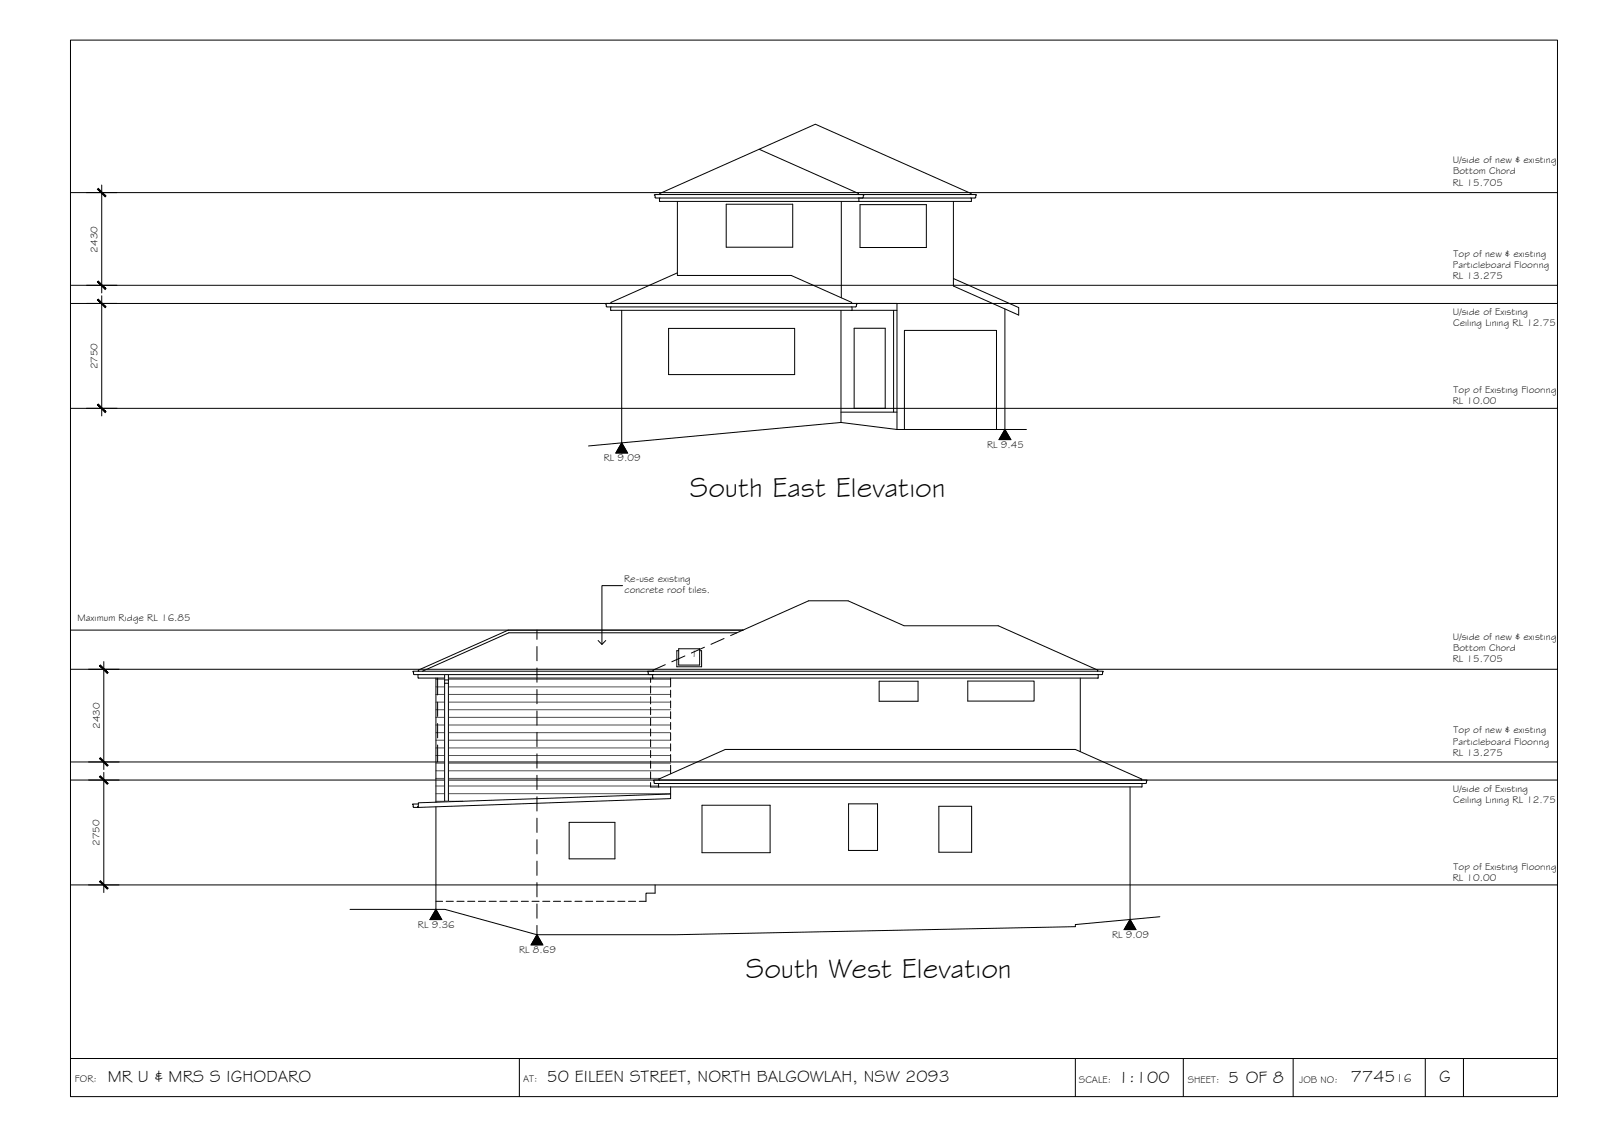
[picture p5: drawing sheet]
<svg xmlns="http://www.w3.org/2000/svg" width="420mm" height="297mm" viewBox="0 0 420 297" stroke-linecap="round" stroke-linejoin="round" font-family="sans-serif">
<!-- layer: HATCH -->
<g fill="none" stroke="#545454" stroke-width=".26">
<path d="M114.3 178.1h61.6M114.3 180.1h61.6M114.3 182.1h61.6M114.3 184.1h61.6M114.3 186.1h61.6M114.3 188.1h61.6M114.3 190.1h61.6M114.3 192.1h61.6M114.3 194.1h61.6M114.3 196.1h61.6M114.3 198.1h61.6M114.3 200.1h61.6"/>
<path d="M114.3 202.1h61.6M114.3 204.1h58.9M114.3 206.1h58.4M114.3 208.1h61.6M114.3 210.1h7.1"/>
</g>
<!-- layer: BORDER -->
<path d="M18.5 10.5h390v277h-390zM18.5 277.5h390M136.2 277.5v10M282 277.5v10M310.4 277.5v10M339.2 277.5v10M373.8 277.5v10M383.8 277.5v10" fill="none" stroke="#000" stroke-width=".26"/>
<!-- layer: CEILING-FLOOR LINES -->
<path d="M18.5 50.5h390M18.5 79.6h390M18.5 74.8h390M18.5 107.1h390M18.5 175.5h390M18.5 165.2h176.3M18.5 199.8h390M18.5 204.5h390M18.5 232h390" fill="none" stroke="#000" stroke-width=".26"/>
<!-- layer: DIMENSION -->
<path d="M22.7 50.5h8M26.7 48.5v28.3M22.7 79.6h8M22.7 74.8h8M26.7 77.5v31.5M22.7 107.1h8M23.2 175.5h8M27.2 173.5v28.3M23.2 199.8h8M23.2 204.5h8M27.2 202.5v31.5M23.2 232h8" fill="none" stroke="#000" stroke-width=".26"/>
<!-- layer: 0 -->
<g fill="#000" stroke="#000" stroke-width=".26">
<path d="M25.6 49.6l2 2 .2-.2zM25.6 49.6l.2-.2 2 2z"/>
<path d="M25.6 73.9l2.2 1.8-2-2zM25.6 73.9l2.2 1.8-.2 .2z"/>
<path d="M25.6 78.6l2 2.1 .2-.3zM25.6 78.6l.2-.2 2 2z"/>
<path d="M25.6 106.1l2.2 1.8-2-2zM25.6 106.1l2.2 1.8-.2 .3z"/>
<path d="M26.1 174.6l2 2 .2-.2zM26.3 174.3l2 2.1-2.2-1.8z"/>
<path d="M26.3 198.6l-.2 .3 2.2 1.8zM26.1 198.9l2.2 1.8-.2 .2z"/>
<path d="M26.1 203.6l2 2 .2-.2zM26.3 203.4l2 2-2.2-1.8z"/>
<path d="M26.3 230.9l-.2 .2 2.2 1.8zM26.1 231.1l2.2 1.8-.2 .2z"/>
</g>
<!-- layer: EXISTING -->
<g fill="none" stroke="#000" stroke-width=".26">
<path d="M199.1 39.1l26.1 11.6-.1 .3h1.5l-.2 .7M171.8 51.7l.2 .2M172 51.9h83.7M173 51.9v.9h81.8v-.9M173.2 51l-.2-.3 40.9-18.1 40.8 18.1-.1 .3M173.2 51h-1.6l.2 .7M173.2 51h81.4M177.7 52.8v19.4h29.8l15.9 7.1-.1 .3M190.5 53.5h17.4v11.3h-17.4zM220.6 52.8v25.3M225.3 51.9v.9M225.6 53.7h17.4v11.2h-17.4z"/>
<path d="M226.4 51.7l-.2 .2M250 52.8v22.2l17.2 7.6v-2l-17.2-7.6M254.6 51h1.5l-.2 .7M255.9 51.7l-.2 .2M160.4 79.6h-1.6l.2 .8 65.4 .1M160.4 79.6h62.9M177.7 71.5l-17.5 7.8 .2 .3M223.3 79.6h1.5l-.4 .8M224.5 79.6h10.8v33M160.2 80.5v.9h75.1M163.1 81.4v34.7M175.4 86.1h33v12.1h-33z"/>
<path d="M220.6 81.4v29.4M223.5 80.5v.9M224 86.1h8.2v21h-8.2zM234.4 81.4v26.6M263.6 81v31.6M220.6 108h14.7M237.2 112.6v-26h24.2v26M171.2 176.9v.9h116.8v-.9M171.4 176l-1.6 .1 .4 .8h118.8l.4-.8-1.6-.1M171.4 176h116.4M174.5 174.3l-3.3 1.4 .2 .3M175.9 177.8v2.2"/>
<path d="M179.6 172l-3.4 1.5M184.7 169.7l-3.4 1.5M189.9 167.4l-3.4 1.5M191.6 166.6l20.5-9.1h10.3l14.7 6.6h24.7l26.1 11.6-.1 .3M230.6 178.6h10.2v5.2h-10.2zM253.8 178.6h17.4v5.2h-17.4zM283.3 177.8v19.3M175.9 180.9v1.9M175.9 183.8v1.8M175.9 186.6v1.8M175.9 189.4v1.9M175.9 192.2v1.9"/>
<path d="M175.9 195v1.9M175.9 197.8v1.9M108.4 211.5l.2 .2h1.1M109.5 211.7h.1M109.7 210.8h-1.5l.2 .7M114.3 211.5v26.9M149.3 215.6h12v9.6h-12zM172.7 205.4v.9h126.8v-.9M172.9 204.5h-1.4l-.1 .2 .4 .7h128.7M172.9 204.5l-.1-.2 17.4-7.8h91.8l17.5 7.8-.2 .2M172.9 204.5h126.4M175.9 206.3v3.1l-66.2 2.3v-1.2l66.2-2.3"/>
<path d="M175.9 200.6v2.3M184.1 211.1h17.9v12.5h-17.9zM222.6 210.7h7.6v12.3h-7.6zM246.2 211.4h8.6v12h-8.6zM296.4 206.3v34.8M299.3 204.5h1.5l-.1 .7M300.7 205.2l-.2 .2"/>
</g>
<!-- layer: GRDLEV -->
<path d="M269.2 112.6h-33.9l-14.7-1.8-66.2 6.1M91.8 238.4h24.9l24.1 6.7h36.2l105-2.2v-.5l22.2-2.1" fill="none" stroke="#000" stroke-width=".26"/>
<!-- layer: 0.13 -->
<g fill="none" stroke="#000" stroke-width=".26">
<path d="M114.8 177.8v4.4M170.6 177.8v1.1M170.6 179.8v1.9M114.8 184.1v3.7M114.8 189.7v3.8M114.8 195.3v4.5M170.6 182.7v1.8M170.6 185.5v1.9M170.6 188.3v1.9M170.6 191.1v1.9M170.6 193.9v1.9M170.6 196.7v1.9"/>
<path d="M170.6 199.5v1.9M170.6 202.3v1.9M170.6 205.2v1.1h2.2M114.3 236.3h1.8M117 236.3h1.9M119.8 236.3h1.9M122.6 236.3h1.9M125.5 236.3h1.8M128.3 236.3h1.9M131.1 236.3h1.9M133.9 236.3h1.9M136.7 236.3h1.9"/>
<path d="M139.5 236.3h1.9M142.3 236.3h1.9M145.1 236.3h1.9M148 236.3h1.8M150.8 236.3h1.9M153.6 236.3h1.9M156.4 236.3h1.9M159.2 236.3h1.9M162 236.3h1.9M164.8 236.3h1.9M171.8 232v2.2h-2.4v2.1h-1.8"/>
</g>
<!-- layer: NEWWORK -->
<path d="M109.6 176.9v.9h61.8M114.3 177.8v32.5M171.4 176h-63.1l.4 .9h62.7M193.3 165.9h-59.9l-22.6 10.1M194.8 165.2h-61.5l-23.6 10.5 .1 .3" fill="none" stroke="#000" stroke-width=".26"/>
<!-- layer: WINDOWS -->
<path d="M178 170.1h5.5v4.3h-5.5zM178 170.6h-.5v4.2h6.5v-4.2h-.5" fill="none" stroke="#000" stroke-width=".26"/>
<!-- layer: MASK -->
<path d="M116.6 176.9l1 33.2v-33.2zM116.6 176.9l1 33.2h-1z" fill="#fff" stroke="#fff" stroke-width=".26"/>
<!-- layer: SERVICES -->
<path d="M116.6 176.9v33.2h1v-33.2M116.6 178.3h1M116.6 179.1h1" fill="none" stroke="#000" stroke-width=".26"/>
<!-- layer: TEXT -->
<g fill="none" stroke="#000" stroke-width=".26">
<path d="M163.1 116.1v2.7M263.6 112.6v2.6M140.8 165.2v2.4M140.8 169.5v3.7M140.8 175.1v3.8M140.8 180.8v3.7M140.8 186.4v3.7M140.8 192v3.7M140.8 197.6v3.8M140.8 203.3v3.7M140.8 208.9v3.7M140.8 214.5v3.7"/>
<path d="M114.3 238.4v2.7M140.8 220.1v3.8M140.8 225.8v3.7M140.8 231.4v3.7M140.8 237v3.7M140.8 242.6v5.1M296.4 241.1v2.6"/>
</g>
<!-- layer: LEVELS -->
<path d="M163.1 116.1l1.5 2.7h-3.1zM263.6 112.6l1.5 2.6h-3.1zM114.3 238.4l1.6 2.7h-3.1zM140.8 245.1l1.6 2.6h-3.1zM296.4 241.1l1.5 2.6h-3.1z" fill="#000" stroke="#000" stroke-width=".26"/>
<path d="M163.1 116.1l1.5 2.7h-3.1zM263.6 112.6l1.5 2.6h-3.1zM114.3 238.4l1.6 2.7h-3.1zM140.8 245.1l1.6 2.6h-3.1zM296.4 241.1l1.5 2.6h-3.1z" fill="none" stroke="#000" stroke-width=".26"/>
<!-- layer: 0 -->
<path d="M163.3 153.5h-5.4v15.4M156.9 167.9l1 1 1-1" fill="none" stroke="#000" stroke-width=".26"/>
<g font-size="7.5">
<text x="180.9" y="130.4">South East Elevation</text>
<text x="195.6" y="256.4">South West Elevation</text>
</g>
<g font-size="4.5">
<text x="28.3" y="283.6">MR U &amp; MRS S IGHODARO</text>
<text x="143.4" y="283.6">50 EILEEN STREET, NORTH BALGOWLAH, NSW 2093</text>
<text x="293.2" y="283.9">1:100</text>
<text x="322.1" y="283.8">5 OF 8</text>
<text x="354.3" y="283.7">7745</text>
<text x="377.4" y="283.7">G</text>
</g>
<text font-size="3.2" x="366.1" y="283.7">16</text>
<g font-size="2.6">
<text x="381" y="42.8">U/side of new &amp; existing</text>
<text x="381.1" y="45.7">Bottom Chord</text>
<text x="381" y="48.7">RL 15.705</text>
<text x="25.6" y="66.2" transform="rotate(-90 25.6 66.2)">2430</text>
<text x="381.1" y="70.3">Particleboard Flooring</text>
<text x="381.2" y="67.3">Top of new &amp; existing</text>
<text x="381" y="73.2">RL 13.275</text>
<text x="381" y="82.6">U/side of Existing</text>
<text x="381.1" y="85.6">Ceiling Lining RL 12.75</text>
<text x="25.5" y="96.9" transform="rotate(-90 25.5 96.9)">2750</text>
<text x="381" y="105.9">RL 10.00</text>
<text x="381.2" y="103">Top of Existing Flooring</text>
<text x="258.9" y="117.4">RL 9.45</text>
<text x="158.4" y="120.9">RL 9.09</text>
<text x="163.7" y="152.5">Re-use existing</text>
<text x="163.8" y="155.4">concrete roof tiles.</text>
<text x="20.3" y="162.7">Maximum Ridge RL 16.85</text>
<text x="381" y="167.8">U/side of new &amp; existing</text>
<text x="181.3" y="172.2">1</text>
<text x="381" y="173.6">RL 15.705</text>
<text x="381.1" y="170.7">Bottom Chord</text>
<text x="26.1" y="191.1" transform="rotate(-90 26.1 191.1)">2430</text>
<text x="381.1" y="195.2">Particleboard Flooring</text>
<text x="381.2" y="192.3">Top of new &amp; existing</text>
<text x="381" y="198.1">RL 13.275</text>
<text x="381" y="207.6">U/side of Existing</text>
<text x="381.1" y="210.5">Ceiling Lining RL 12.75</text>
<text x="26.1" y="221.8" transform="rotate(-90 26.1 221.8)">2750</text>
<text x="381.2" y="228">Top of Existing Flooring</text>
<text x="381" y="230.9">RL 10.00</text>
<text x="109.6" y="243.2">RL 9.36</text>
<text x="291.7" y="245.9">RL 9.09</text>
<text x="136.1" y="249.9">RL 8.69</text>
<text x="19.6" y="283.7">FOR:</text>
<text x="137.2" y="283.6">AT:</text>
<text x="282.9" y="283.9">SCALE:</text>
<text x="311.5" y="283.9">SHEET:</text>
<text x="340.7" y="283.9">JOB NO:</text>
</g>
</svg>
